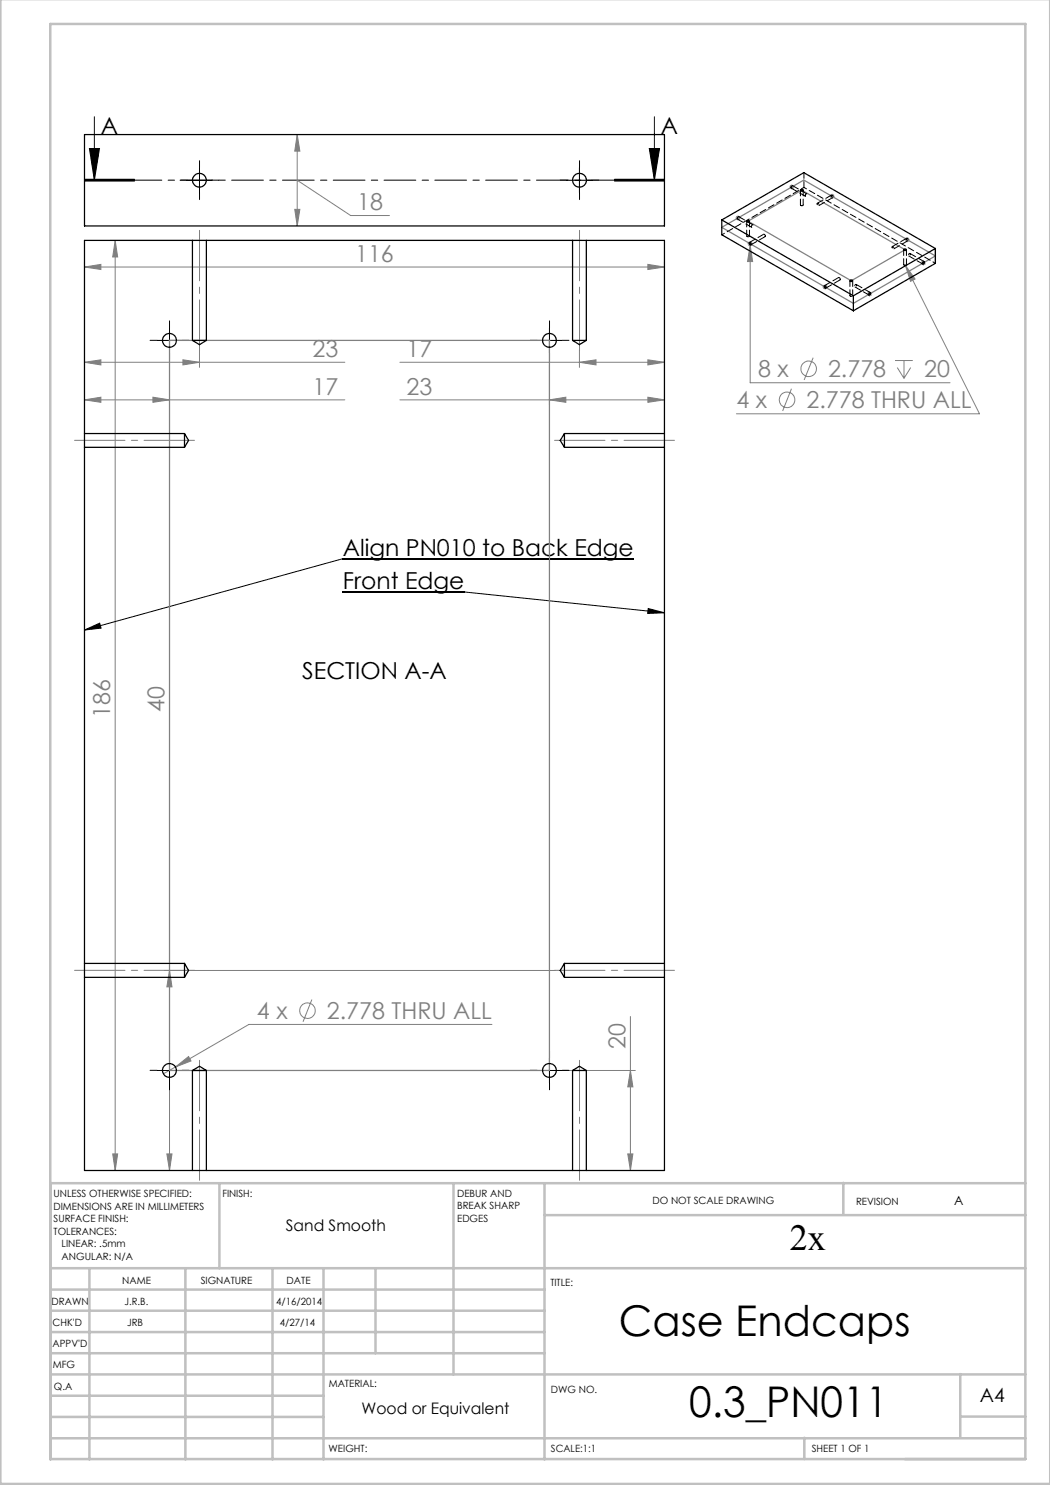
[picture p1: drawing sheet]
<svg xmlns="http://www.w3.org/2000/svg" width="210mm" height="297mm" viewBox="0 0 210 297" stroke-linecap="round" stroke-linejoin="round" font-family="sans-serif">
<g fill="none" stroke="#808080" stroke-width=".2">
<path d="M59.4 26.9l.6 3.3h-1.1zM59.4 26.9v18.3M59.4 36.1l10.7 7h7.8M157.9 37.4h1M158 37l.7 .7M158.4 36.9v1M158.7 37l-.7 .7M165.9 39.3h1M166.1 38.9l.7 .7M166.4 38.8v1M166.8 38.9l-.7 .7M16.9 53.4l3.3-.5v1z"/>
<path d="M16.9 52.4v142.1M16.9 53.4h116M22 48.1h94.3M23 48.1l.5 3.3h-1zM23 48.1v186M58.9 41.9h1.1l-.6 3.3zM129.6 52.9l3.3 .5-3.3 .5zM132.9 52.4v142.1M147.1 43.6h1M147.2 43.2l.8 .8M147.6 43.1v1M148 43.2l-.8 .8"/>
<path d="M149.5 48.8h1M149.7 48.4l.7 .7M150 49l.5 3.3h-1zM150 48.3v28.2h40M150.4 48.4l-.7 .7M164.5 57.4h1M164.7 57l.7 .7M165 56.9v1M165.4 57l-.7 .7M173.4 58.8h1M173.6 58.4l.7 .7M173.9 58.3v1"/>
<path d="M174.3 58.4l-.7 .7M180.9 47.9h1M181 52.9l.1 .2M181.1 53.1l1.9 2.7-.9 .5zM181.1 53.1l14.8 29.7h-48.6M181.1 47.6l.7 .7M181.4 47.4v1M181.8 47.6l-.7 .7M184.2 52.6h1M184.3 52.2l.7 .7M184.7 52.1v1M185 52.2l-.7 .7"/>
<path d="M16.9 72.5h52.1M16.9 80h52.1M16.9 80l3.3-.6v1.1zM16.9 72.5l3.3-.5v1zM30.6 79.4l3.3 .6-3.3 .5zM33.9 73v8M36.6 72l3.3 .5-3.3 .5zM39.9 69.9v3.6M80 80h52.9M80 72.5h52.9M109.9 73v8M109.9 80l3.3-.6v1.1z"/>
<path d="M115.9 69.9v3.6M115.9 72.5l3.3-.5v1zM129.6 79.4l3.3 .6-3.3 .5zM129.6 72l3.3 .5-3.3 .5zM158.3 77.7l-1.8 4.5M162.6 71.5l-1.8 4.5M179 72.1h3.6M179.5 73.5l1.3 2.2M180.8 72.1v3.6M182.1 73.5l-1.3 2.2M33.9 135.9v98.2M32.9 194.1h78.2"/>
<path d="M33.9 194.1l.5 3.3h-1zM62.4 199.9l-1.8 4.5M35.1 213.4l2.6-2.1 .5 .9zM35.1 213.4l-2.4 1.4M38.8 214.1h88.3M98.4 204.9h-48.6l-14.7 8.5M126.1 214.1l.5 3.3h-1zM126.1 203.3v30.8M22 234.1h94.3M22.5 230.8h1l-.5 3.3zM33.4 230.8h1l-.5 3.3zM125.6 230.8h1l-.5 3.3z"/>
<circle cx="157.4" cy="80" r="1.55"/>
<circle cx="161.7" cy="73.8" r="1.55"/>
<circle cx="61.5" cy="202.1" r="1.55"/>
</g>
<g fill="none" stroke="#000" stroke-width=".2">
<path d="M16.9 36h10M16.9 36.2h10M16.9 35.9h10M17.9 29.7h2l-1 6.4zM18.9 23.4v12.7M37.4 36.1h5M39.9 33.5v5.1M113.4 36.1h5M115.9 33.5v5.1M122.9 35.9h10zM122.9 36h10M122.9 36.2h10"/>
<path d="M129.9 29.7h2l-1 6.4zM130.9 23.4v12.7M31.4 68.1h5M33.9 65.6v5M107.4 68.1h5M109.9 65.6v5M68.5 118.4h24.3l40.1 4.2M126.7 111.8h-58.2l-51.6 14.2M16.9 126l3-1.4 .3 1zM129.6 121.7l3.3 .9-3.4 .1zM31.4 214.1h5M33.9 211.6v5"/>
<path d="M107.4 214.1h5M109.9 211.6v5"/>
</g>
<g fill="none" stroke="#000" stroke-width=".2" stroke-dasharray="15.2 1.3 1.3 1.3">
<path d="M37.4 36h-1.4M39.9 33.5v-1.4M39.9 38.5v1.4M42.4 36h1.4M113.4 36h-1.4M115.9 33.5v-1.4M115.9 38.5v1.4M118.4 36h1.4M31.4 68.1h-1.4M33.9 65.6v-1.4M33.9 70.6v1.4M36.4 68.1h1.4"/>
<path d="M107.4 68.1h-1.4M109.9 65.6v-1.4M109.9 70.6v1.4M112.4 68.1h1.4M31.4 214.1h-1.4M33.9 211.6v-1.4M33.9 216.6v1.4M36.4 214.1h1.4M107.4 214.1h-1.4M109.9 211.6v-1.4M109.9 216.6v1.4M112.4 214.1h1.4"/>
</g>
<path d="M16.9 36h116" fill="none" stroke="#000" stroke-width=".2" stroke-dasharray="6.3 1.3 1.3 1.3" stroke-dashoffset="1.1"/>
<g fill="none" stroke="#c0c0c0" stroke-width=".5">
<path d="M.1 -.1v296.9h209.9v-296.9M10.1 4.8h195v287h-195zM43.9 236.6v17M90.7 236.6v38.3M108.9 236.6v55.3M168.7 236.6v6.3M205.1 236.6h-195v55.3M10.1 253.6h195M10.1 257.9h98.8M17.9 253.6v38.3M37.1 253.6v38.3M54.5 253.6v38.3"/>
<path d="M64.7 253.6v38.3M75.1 253.6v17M108.9 243h96.2M10.1 270.6h98.8M10.1 266.4h98.8M10.1 262.1h98.8M10.1 279.1h54.6M10.1 274.9h195M192.1 274.8v12.7M10.1 287.7h195M10.1 283.4h54.6M160.9 287.5v4.3"/>
<path d="M192.1 283.3h13"/>
</g>
<path d="M39.9 46.1v24M115.9 70.1v-24M38.9 88.1h-24M110.9 88.1h24M14.9 194.1h24M134.9 194.1h-24M39.9 212.1v24M115.9 212.1v24" fill="none" stroke="#808080" stroke-width=".2" stroke-dasharray="15.2 1.3 1.3 1.3" stroke-dashoffset="5.1"/>
<path d="M144.4 45.5l16.4-9.5 26.3 15.2-16.4 9.5zM149.6 44.2l10.7-6.2 20.7 11.9-10.7 6.3zM187.1 49.7v3M33.9 68.1h76v146h-76z" fill="none" stroke="#808080" stroke-width=".25"/>
<path d="M17.9 29.7h2l-1 6.4zM129.9 29.7h2l-1 6.4z" fill="#000"/>
<g fill="#808080">
<path d="M129.6 79.4l3.3 .6-3.3 .5zM109.9 80l3.3-.6v1.1zM36.6 72l3.3 .5-3.3 .5zM16.9 72.5l3.3-.5v1zM129.6 72l3.3 .5-3.3 .5zM115.9 72.5l3.3-.5v1z"/>
<path d="M58.9 41.9h1.1l-.6 3.3zM59.4 26.9l.6 3.3h-1.1zM35.1 213.4l3.1-1.2-.5-.9zM150 49l-.5 3.3h1zM181.1 53.1l1 3.2 .9-.5z"/>
<path d="M129.6 52.9l3.3 .5-3.3 .5zM16.9 53.4l3.3-.5v1z"/>
<path d="M22.5 230.8h1l-.5 3.3zM23 48.1l.5 3.3h-1z"/>
<path d="M125.6 230.8h1l-.5 3.3zM126.1 214.1l.5 3.3h-1zM33.4 230.8h1l-.5 3.3zM33.9 194.1l.5 3.3h-1z"/>
<path d="M16.9 80l3.3-.6v1.1zM30.6 79.4l3.3 .6-3.3 .5z"/>
</g>
<path d="M129.6 121.7l3.3 .9-3.4 .1zM16.9 126l3-1.4 .3 1z" fill="#000"/>
<g fill="none" stroke="#000" stroke-width=".25">
<path d="M16.9 26.9h116v18.3h-116zM160.1 38l.1-.1a.26 .26 0 0 1 .3 0 .26 .26 0 0 1 .1 .2l-.3 .1zM38.5 48.1h2.8M38.5 48.1h-21.6v38.6M38.5 48.1v20M41.3 48.1v20M41.3 48.1h73.2M114.5 48.1h2.8M114.5 48.1v20M117.3 48.1h15.6v38.6M117.3 48.1v20M144.4 44v3l26.3 15.2"/>
<path d="M144.4 44l26.3 15.2M144.4 44l16.4-9.5 26.3 15.2M149.4 44.1l.5 .1a.25 .25 0 0 1-.3 .2 .25 .25 0 0 1-.2-.2zM149.9 48.5a.23 .23 0 0 1 .3 .2 .23 .23 0 0 1-.2 .3zM164.9 57.2h.2a.22 .22 0 0 1 .1 .2 .22 .22 0 0 1-.1 .2l-.2-.1zM170 56.1l.1-.1a.2 .2 0 0 1 .3 0 .2 .2 0 0 1 .1 .3h-.1a.24 .24 0 0 1-.3 0 .24 .24 0 0 1-.1-.2zM170.7 59.2v3M173.8 58.6l.2-.1a.24 .24 0 0 1 .1 .3 .24 .24 0 0 1-.4 .1zM180.8 49.8a.25 .25 0 0 1 .3 0 .25 .25 0 0 1 .1 .3 .23 .23 0 0 1-.4 0 .23 .23 0 0 1 0-.3zM184.6 52.3h.1a.21 .21 0 0 1 .1 .4 .21 .21 0 0 1-.3 0zM187.1 49.7l-16.4 9.5M187.1 49.7v3l-16.4 9.5"/>
<path d="M38.5 68.1h2.8M38.5 68.1l1.4 .8 1.4-.8M114.5 68.1h2.8M114.5 68.1l1.4 .8 1.4-.8M16.9 86.7v2.8M16.9 89.5v103.2M16.9 86.7h20M16.9 89.5h20M36.9 86.7v2.8M36.9 86.7l.8 1.4-.8 1.4M112.9 86.7v2.8M112.9 86.7h20"/>
<path d="M112.9 86.7l-.9 1.4 .9 1.4M112.9 89.5h20M132.9 86.7v2.8M132.9 89.5v103.2M16.9 192.7v2.8M16.9 195.5v38.6h21.6M16.9 192.7h20M16.9 195.5h20M36.9 192.7v2.8M36.9 192.7l.8 1.4-.8 1.4M112.9 192.7v2.8M112.9 192.7h20"/>
<path d="M112.9 192.7l-.9 1.4 .9 1.4M112.9 195.5h20M132.9 192.7v2.8M132.9 195.5v38.6h-15.6M38.5 214.1h2.8M38.5 214.1v20M38.5 214.1l1.4-.8 1.4 .8M41.3 214.1v20M114.5 214.1h2.8M114.5 214.1v20M114.5 214.1l1.4-.8 1.4 .8M117.3 214.1v20"/>
<path d="M38.5 234.1h2.8M41.3 234.1h73.2M114.5 234.1h2.8"/>
<circle cx="39.9" cy="36" r="1.39"/>
<circle cx="115.9" cy="36" r="1.39"/>
<circle cx="33.9" cy="68.1" r="1.39"/>
<circle cx="109.9" cy="68.1" r="1.39"/>
<circle cx="33.9" cy="214.1" r="1.39"/>
<circle cx="109.9" cy="214.1" r="1.39"/>
</g>
<g fill="none" stroke="#000" stroke-width=".2" stroke-dasharray="1.3 .6" stroke-dashoffset=".7">
<path d="M158.2 37.5v-.1a.21 .21 0 0 1 .1-.2 .21 .21 0 0 1 .3 0v.1a.22 .22 0 0 1-.1 .3 .22 .22 0 0 1-.3-.1M160.8 37.5l-16.4 9.5M161 39.1v-.1a.21 .21 0 0 1 .1-.2 .21 .21 0 0 1 .3 .1 .22 .22 0 0 1-.1 .3 .22 .22 0 0 1-.3-.1M166.2 39.1h.1a.23 .23 0 0 1 .3 .1 .23 .23 0 0 1-.1 .3l-.3-.4M147.4 43.7l.1-.1a.21 .21 0 0 1 .1-.2 .21 .21 0 0 1 .2 0v.1a.22 .22 0 0 1-.1 .3 .22 .22 0 0 1-.3-.1M149.4 47.3h.1a.21 .21 0 0 0 .3 .1 .21 .21 0 0 0 0-.3 .22 .22 0 0 0-.3-.1 .22 .22 0 0 0-.1 .3M150.3 45.3v-.1a.21 .21 0 0 1 .1-.2 .21 .21 0 0 1 .3 .1 .22 .22 0 0 1-.2 .3 .22 .22 0 0 1-.2-.1M153.1 47.2v-.1a.21 .21 0 0 0-.2-.2 .21 .21 0 0 0-.2 0v.1a.22 .22 0 0 0 .1 .3 .22 .22 0 0 0 .3-.1M160.2 41.1a.21 .21 0 0 0 .3 .1 .21 .21 0 0 0 .1-.3h-.1a.22 .22 0 0 0-.3-.1 .22 .22 0 0 0 0 .3M163.4 40.8v-.1a.23 .23 0 0 1 .4 .1 .23 .23 0 0 1-.2 .3l-.2-.3M168.1 55.9l-.1-.1a.21 .21 0 0 0-.1-.3 .21 .21 0 0 0-.2 .1v.1a.22 .22 0 0 0 .1 .2 .22 .22 0 0 0 .3 0M170.1 59.2v.1a.21 .21 0 0 0 .3 0 .21 .21 0 0 0 .1-.3h-.1a.22 .22 0 0 0-.3-.1 .22 .22 0 0 0 0 .3"/>
<path d="M171.3 57a.23 .23 0 0 0-.3 .1 .23 .23 0 0 0 .1 .3l.2-.4M178.4 49.4a.23 .23 0 0 1 .3 .1 .23 .23 0 0 1-.1 .3l-.2-.4M180.8 53l.1 .1a.21 .21 0 0 0 .3 0 .21 .21 0 0 0 0-.3 .22 .22 0 0 0-.3-.1 .22 .22 0 0 0-.1 .3M181.2 47.8l.1-.1a.23 .23 0 0 1 .3 .1 .23 .23 0 0 1-.1 .3l-.3-.3M182.1 50.8l-.1-.1a.23 .23 0 0 0-.3 .1 .23 .23 0 0 0 .1 .4l.3-.4M187.1 52.7l-26.3-15.2"/>
</g>
<path d="M160.1 38v3M160.8 34.5v3M149.3 44.2v3M149.9 47.2v-3M160.6 41v-3M170 56.1v3M170.5 59.1v-3M180.7 49.9v3M181.3 52.9v-3" fill="none" stroke="#000" stroke-width=".2" stroke-dasharray="1.3 .6" stroke-dashoffset=".1"/>
<g fill="none" stroke="#000" stroke-width=".2" stroke-dasharray="1.3 .6">
<path d="M158.2 37.6l2.9 1.7M161.4 38.8l-2.9-1.7M166.3 39l-2.8 1.6M147.5 43.8l2.8 1.7M150.2 49l2.8-1.7M150.6 45l-2.8-1.7M152.7 46.9l-2.8 1.6M163.8 41.1l2.8-1.6M165.2 57.6l2.8-1.6M167.7 55.5l-2.8 1.6M171 57.4l2.8 1.6M174.1 58.5l-2.8-1.6"/>
<path d="M178.7 49.8l2.9-1.6M181.3 47.7l-2.8 1.6M181.7 51.2l2.9 1.6M184.8 52.3l-2.8-1.6"/>
</g>
<g font-size="8.5">
<text x="123.8" y="267.2">Case Endcaps</text>
<text x="137.9" y="283.5">0.3_PN011</text>
</g>
<text font-size="7.3" x="158" y="249.9">2x</text>
<g font-size="4.7">
<text x="20.2" y="26.8">A</text>
<text x="132.2" y="26.8">A</text>
<text x="68.6" y="111.1">Align PN010 to Back Edge</text>
<text x="68.6" y="117.7">Front Edge</text>
<text x="60.4" y="135.7">SECTION A-A</text>
</g>
<g font-size="4.7" fill="#808080">
<text x="71.4" y="42.1">18</text>
<text x="71" y="52.4">116</text>
<text x="62.5" y="71.4">23</text>
<text x="81.3" y="71.4">17</text>
<text x="151.6" y="75.5">8 x</text>
<text x="165.6" y="75.5">2.778</text>
<text x="184.8" y="75.5">20</text>
<text x="62.5" y="78.9">17</text>
<text x="81.3" y="78.9">23</text>
<text x="147.3" y="81.7">4 x</text>
<text x="161.3" y="81.7">2.778 THRU ALL</text>
<text x="22" y="143.6" transform="rotate(-90 22 143.6)">186</text>
<text x="32.9" y="142.3" transform="rotate(-90 32.9 142.3)">40</text>
<text x="51.4" y="203.8">4 x</text>
<text x="65.4" y="203.8">2.778 THRU ALL</text>
<text x="125.1" y="209.8" transform="rotate(-90 125.1 209.8)">20</text>
</g>
<text font-size="3.9" x="196" y="280.4">A4</text>
<g font-size="3.2">
<text x="57.2" y="246.3">Sand Smooth</text>
<text x="72.3" y="282.8">Wood or Equivalent</text>
</g>
<text font-size="2.5" x="190.8" y="240.9">A</text>
<g font-size="2">
<text x="10.7" y="239.5">UNLESS OTHERWISE SPECIFIED:</text>
<text x="44.5" y="239.5">FINISH:</text>
<text x="91.4" y="239.4">DEBUR AND</text>
<text x="10.7" y="242">DIMENSIONS ARE IN MILLIMETERS</text>
<text x="10.7" y="244.5">SURFACE FINISH:</text>
<text x="91.4" y="241.9">BREAK SHARP</text>
<text x="91.4" y="244.4">EDGES</text>
<text x="130.5" y="240.8">DO NOT SCALE DRAWING</text>
<text x="171.2" y="241">REVISION</text>
<text x="10.7" y="247">TOLERANCES:</text>
<text x="12.3" y="249.5">LINEAR: .5mm</text>
<text x="12.3" y="252">ANGULAR: N/A</text>
<text x="24.4" y="256.9">NAME</text>
<text x="40.1" y="256.8">SIGNATURE</text>
<text x="57.3" y="256.8">DATE</text>
<text x="110.1" y="257.1">TITLE:</text>
<text x="10.3" y="260.9">DRAWN</text>
<text x="24.9" y="261">J.R.B.</text>
<text x="55.3" y="261">4/16/2014</text>
<text x="10.5" y="269.3">APPV'D</text>
<text x="10.5" y="265.2">CHK'D</text>
<text x="25.4" y="265.2">JRB</text>
<text x="56" y="265.2">4/27/14</text>
<text x="10.6" y="273.6">MFG</text>
<text x="10.8" y="278">Q.A</text>
<text x="65.8" y="277.4">MATERIAL:</text>
<text x="110.2" y="278.5">DWG NO.</text>
<text x="65.7" y="290.4">WEIGHT:</text>
<text x="110.2" y="290.5">SCALE:1:1</text>
<text x="162.4" y="290.4">SHEET 1 OF 1</text>
</g>
</svg>
